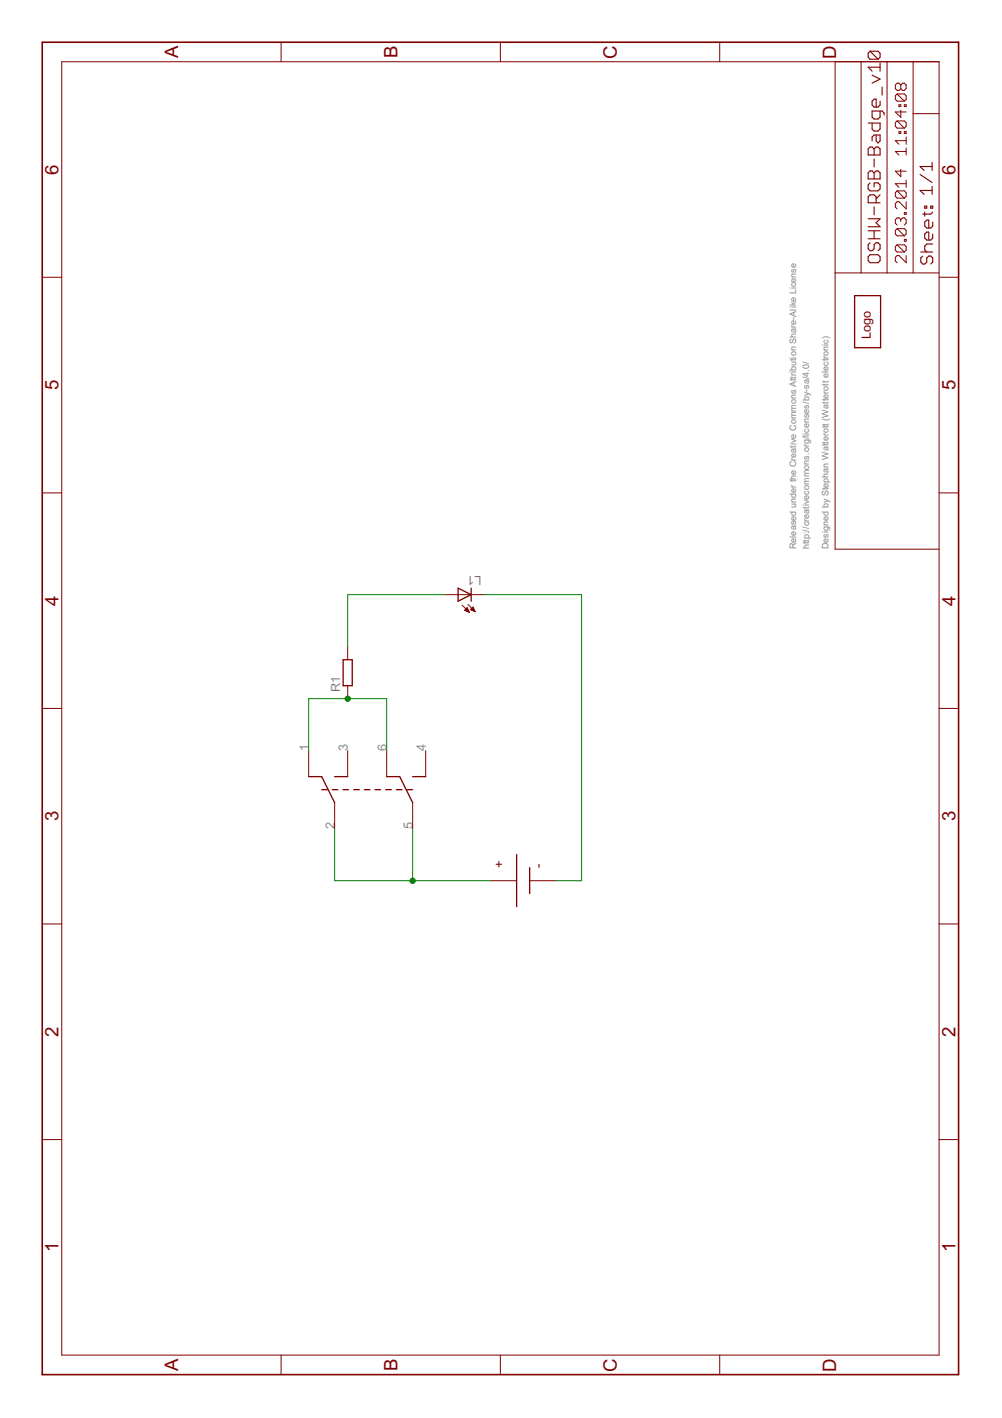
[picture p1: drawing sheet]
<svg xmlns="http://www.w3.org/2000/svg" width="210mm" height="297mm" viewBox="0 0 210 297" stroke-linecap="round" stroke-linejoin="round" font-family="sans-serif">
<g fill="none" stroke="#800000" stroke-width=".21">
<path d="M12.9 12.9h183.8v271h-183.8zM58.9 8.8v4.1M104.8 8.8v4.1M150.8 8.8v4.1M174.9 12.9v102.1h21.8M180.4 12.9v44.3M185.8 12.9v44.3M187.9 19.7h1.5l.4 .4v.7l-.4 .4M187.9 19.7l-.3 .4v.7l.3 .4h1.5M187.9 19.7l1.5 1.5M188.7 17.8l.4-.4h.3l.4 .4v.8l-.4 .3h-.3l-.4-.3M188.7 17.8l-.4-.4h-.4l-.3 .4v.8l.3 .3h.4l.4-.3"/>
<path d="M188.7 17.8v.8M191.3 12.9v44.3M187.9 25.3h1.5l.4 .4v.8l-.4 .3M187.9 40h1.5l.4 .4v.7l-.4 .4M187.9 25.3l-.3 .4v.8l.3 .3h1.5M187.9 40l-.3 .4v.7l.3 .4h1.5M187.9 40l1.5 1.5M187.9 25.3l1.5 1.5M188.3 21.9h.4v.4h-.4zM188.3 27.6h.4v.4h-.4zM188.7 23.1v1.5l-1.1-1.1h2.2M188.7 35.5v1.5l-1.1-1.1h2.2"/>
<path d="M189.4 21.9h.4v.4h-.4zM189.4 27.6h.4v.4h-.4zM189.8 28.7v1.5M189.8 31v1.5M189.8 37.7v1.5M189.8 38.5h-2.2l.7 .7M189.8 31.7h-2.2l.7 .8M189.8 29.5h-2.2l.7 .7M191.3 23.8h5.4M8.8 58.1h4.1M174.9 57.2h21.8M187.9 47.9h1.5l.4 .4v.7l-.4 .4"/>
<path d="M187.9 51.3h1.5l.4 .3v.8l-.4 .4M187.9 47.9l-.3 .4v.7l.3 .4h1.5M187.9 51.3l-.3 .3v.8l.3 .4h1.5M187.9 51.3l1.5 1.5M187.9 47.9l1.5 1.5M188.7 46l.4-.4h.3l.4 .4v.8l-.4 .3M188.7 46l-.4-.4h-.4l-.3 .4v.8l.3 .3M188.7 46v.4M189.4 44.5h.4v.4h-.4zM189.4 50.1h.4v.4h-.4zM189.8 42.2v1.6l-1.5-1.6h-.4l-.3 .4v.8l.3 .4M189.8 53.5v1.5l-1.5-1.5h-.4l-.3 .4v.8l.3 .3"/>
<path d="M196.7 58.1h4.1M8.8 103.3h4.1M196.7 103.3h4.1M72.8 135.5v2.7M93.3 124.6h8.1M96.8 126.7l1.5 1.5M97.3 127.8l1 .4M97.3 127.8h.1M97.5 127.7v.2M97.6 127.6v.4M97.7 127.4v.6M97.9 127.3l-.6 .5"/>
<path d="M97.9 127.3l.4 .9M97.9 127.3v.8M98 127.6v.5M98 126.6l1.5 1.5M98.1 127.9v.3M98.3 128.2h.1M98.6 127.7l.5-.5 .4 .9zM98.7 127.6v.1M98.8 127.5v.3M98.9 127.3v.6M99.1 127.2v.7M99.2 127.4v.6"/>
<path d="M99.3 127.7v.3M99.5 128v.1M8.8 148.4h4.1M64.7 157.2v5.5M72.8 143.6v2.7M72.8 157.2v5.5M81 157.2v5.5M89.2 157.2v5.5M196.7 148.4h4.1M70.1 168.1v5.5M86.4 168.1v5.5M8.8 193.5h4.1"/>
<path d="M102.8 184.5h5.4M111 184.5h5.4M196.7 193.5h4.1M8.8 238.7h4.1M196.7 238.7h4.1M58.9 283.9v4.1M104.8 283.9v4.1M150.8 283.9v4.1"/>
</g>
<g fill="none" stroke="#800000" stroke-width=".28">
<path d="M179 61.9h5.5v10.9h-5.5zM71.9 138.2h1.9v5.4h-1.9zM96 123.2l2.7 1.4-2.7 1.3zM98.7 123.2v2.7M64.7 162.7h2.7l2.7 5.4M67.4 165.4h1.2M69.6 165.4h1.2M70.1 162.7h2.7M71.9 165.4h1.1M74.1 165.4h1.2M76.3 165.4h1.2M78.6 165.4h1.1"/>
<path d="M80.8 165.4h1.2M81 162.7h2.7l2.7 5.4M83 165.4h1.2M85.3 165.4h1.1M86.4 162.7h2.8M108.2 179v10.9M111 181.8v5.4"/>
</g>
<g fill="none" stroke="#800000" stroke-width=".23">
<path d="M182.3 10.7l-.4 .5v.8l.4 .4h1.6M182.3 10.7h1.6l.5 .5v.8l-.5 .4M182.3 10.7l1.6 1.7M182.7 15.7l1.7 .9-1.7 .8M184.4 13.2v1.7M184.4 14.1h-2.5l.8 .8M184.8 18.2v1.7M181.9 31.2l.4-.4h.4l.4 .4 .4-.4h.4l.5 .4v1.3h-2.5zM181.9 36.2l.4-.4h.4l.4 .4 .4-.4h.4l.5 .4v1.3h-2.5zM181.9 25.8h2.5v1.2l-.5 .5h-.8l-.4-.5v-1.2M182.3 38.3l-.4 .4v.9l.4 .4h1.6l.5-.4v-.9l-.5-.4h-.8v.9M183.1 31.2v1.3"/>
<path d="M183.1 33.3v1.7M183.1 36.2v1.3M183.5 28.3v1.2l.4 .5 .5-.5v-1.2h-1.3l-.4 .4v.8M184.4 21.2v.8l-.5 .4h-.8l-.4-.4v-.8l.4-.4h.4v1.6M184.4 23.3v1.2l-.5 .4h-.8l-.4-.4v-1.2h2.1l.4 .4v.4M192.7 36.6l2.6 1.6M195.3 39.9h-2.6l.9 .8M195.3 34v1.7M195.3 39.1v1.6M195.3 34.9h-2.6l.9 .8M181.9 50h2.5M181.9 48.3h2.5"/>
<path d="M181.9 45.8h2.5l-.9 .9 .9 .8h-2.5M182.3 50.8l-.4 .5v.8l.4 .4h.4l.4-.4v-.8l.4-.5h.4l.5 .5v.8l-.5 .4M182.3 53.4h1.6l.5 .4v.8l-.5 .4h-1.6l-.4-.4v-.8zM183.1 43.3v1.7M183.1 48.3v1.7M183.5 42.5v-1.3l-.4-.4h-.8l-.4 .4v1.3h2.5M184.4 40.8l-.9 .9M192.9 52.8h2.5M193.3 53.6l-.4 .4v.9l.4 .4h.4l.4-.4v-.9l.5-.4h.4l.4 .4v.9l-.4 .4M193.7 43.2h.4v.4h-.4zM193.7 44.4v.9M195 43.2h.4v.4h-.4z"/>
<path d="M195.4 46.5v.8l-.4 .5h-.9l-.4-.5v-.8l.4-.4h.5v1.7M195.4 49v.9l-.4 .4h-.9l-.4-.4v-.9l.4-.4h.5v1.7M195.4 51.1h-1.3l-.4 .4v.9l.4 .4M195.4 44.4l-.4 .5h-1.7"/>
</g>
<path d="M8.8 8.8h192v279.2h-192z" fill="none" stroke="#800000" stroke-width=".34"/>
<path d="M93.3 124.6h-20.5v10.9M101.4 124.6h20.4v59.9h-5.4M64.7 157.2v-10.9h16.3v10.9M70.1 173.6v10.9h32.7M86.4 173.6v10.9" fill="none" stroke="#008000" stroke-width=".21"/>
<g fill="#008000" stroke="#008000" stroke-width=".21">
<circle cx="72.8" cy="146.4" r=".55"/>
<circle cx="86.4" cy="184.5" r=".55"/>
</g>
<g font-size="4.4" fill="#800000">
<text x="37.3" y="12.2" transform="rotate(-90 37.3 12.2)">A</text>
<text x="83.2" y="12.2" transform="rotate(-90 83.2 12.2)">B</text>
<text x="129.2" y="12.3" transform="rotate(-90 129.2 12.3)">C</text>
<text x="175.1" y="12.3" transform="rotate(-90 175.1 12.3)">D</text>
<text x="12.3" y="36.6" transform="rotate(-90 12.3 36.6)">6</text>
<text x="200.2" y="36.6" transform="rotate(-90 200.2 36.6)">6</text>
<text x="12.3" y="81.7" transform="rotate(-90 12.3 81.7)">5</text>
<text x="200.2" y="81.7" transform="rotate(-90 200.2 81.7)">5</text>
<text x="12.3" y="126.9" transform="rotate(-90 12.3 126.9)">4</text>
<text x="200.2" y="126.9" transform="rotate(-90 200.2 126.9)">4</text>
<text x="12.3" y="172.1" transform="rotate(-90 12.3 172.1)">3</text>
<text x="200.2" y="172.1" transform="rotate(-90 200.2 172.1)">3</text>
<text x="12.3" y="217.2" transform="rotate(-90 12.3 217.2)">2</text>
<text x="200.2" y="217.2" transform="rotate(-90 200.2 217.2)">2</text>
<text x="12.3" y="262.4" transform="rotate(-90 12.3 262.4)">1</text>
<text x="200.2" y="262.4" transform="rotate(-90 200.2 262.4)">1</text>
<text x="37.3" y="287.2" transform="rotate(-90 37.3 287.2)">A</text>
<text x="83.2" y="287.2" transform="rotate(-90 83.2 287.2)">B</text>
<text x="129.2" y="287.3" transform="rotate(-90 129.2 287.3)">C</text>
<text x="175.1" y="287.3" transform="rotate(-90 175.1 287.3)">D</text>
</g>
<g font-size="3" fill="#800000">
<text x="182.4" y="71.1" transform="rotate(-90 182.4 71.1)">Logo</text>
<text x="105.5" y="181.8" transform="rotate(-90 105.5 181.8)">+</text>
<text x="113.7" y="181.8" transform="rotate(-90 113.7 181.8)">-</text>
</g>
<g font-size="3" fill="#808080">
<text x="100.9" y="120.8" transform="rotate(-180 100.9 120.8)">L1</text>
<text x="71.2" y="145" transform="rotate(-90 71.2 145)">R1</text>
<text x="64.7" y="157.2" transform="rotate(-90 64.7 157.2)">1</text>
<text x="72.8" y="157.2" transform="rotate(-90 72.8 157.2)">3</text>
<text x="81" y="157.2" transform="rotate(-90 81 157.2)">6</text>
<text x="89.2" y="157.2" transform="rotate(-90 89.2 157.2)">4</text>
<text x="70.1" y="173.6" transform="rotate(-90 70.1 173.6)">2</text>
<text x="86.4" y="173.6" transform="rotate(-90 86.4 173.6)">5</text>
</g>
<g font-size="2.1" fill="#808080">
<text x="166.8" y="115" transform="rotate(-90 166.8 115)">Released under the Creative Commons Attribution Share-Alike License</text>
<text x="169.5" y="115" transform="rotate(-90 169.5 115)">http://creativecommons.org/licenses/by-sa/4.0/</text>
<text x="173.6" y="115" transform="rotate(-90 173.6 115)">Designed by Stephan Watterott (Watterott electronic)</text>
</g>
</svg>
